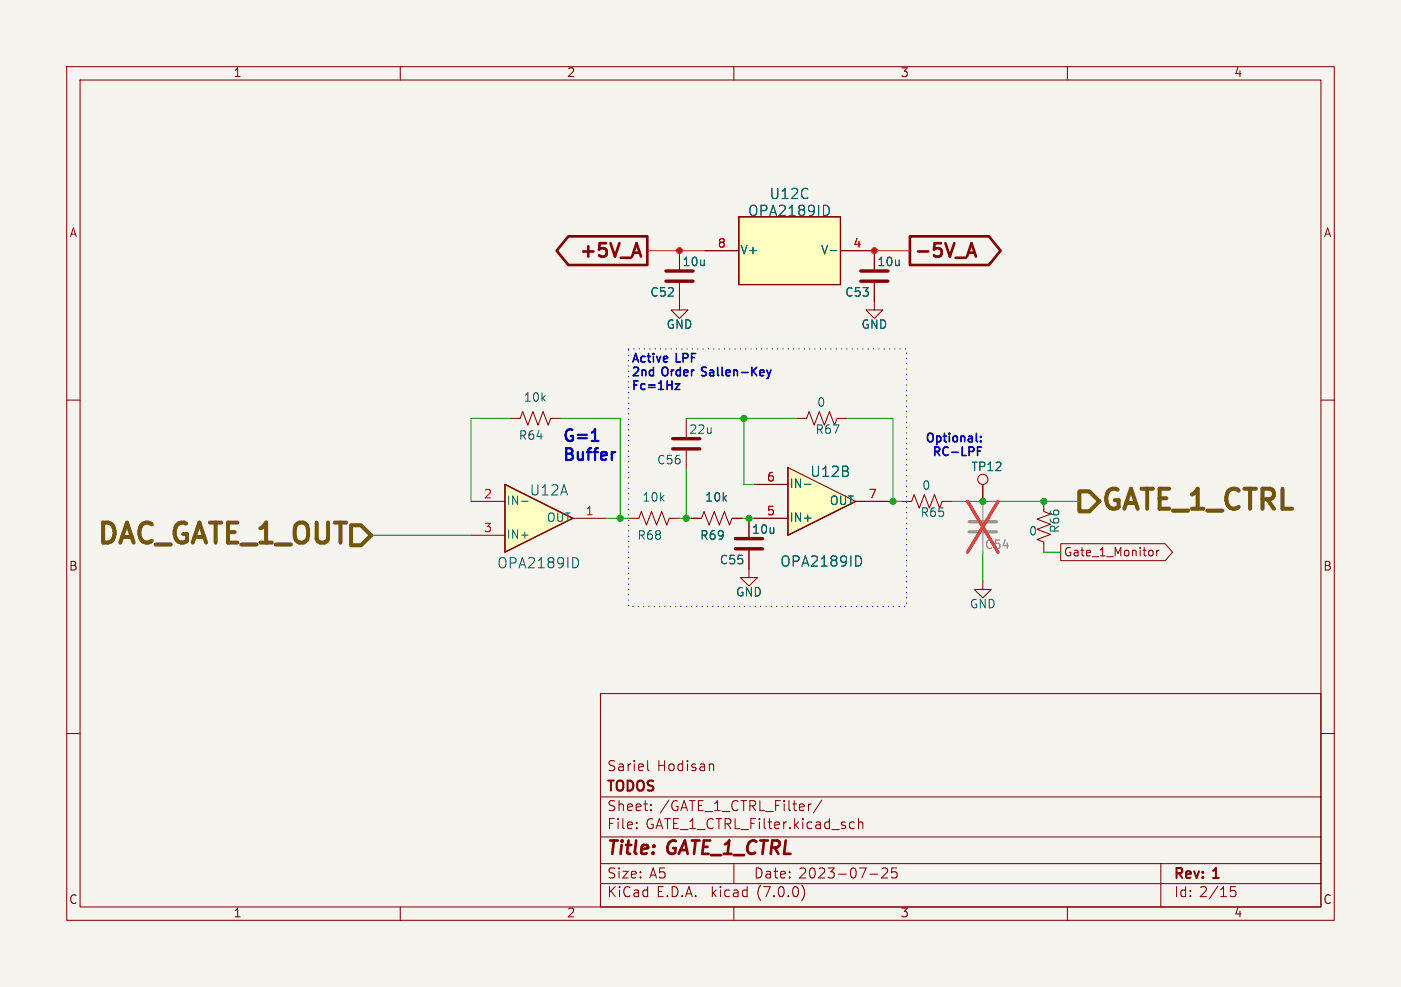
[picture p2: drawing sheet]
<svg xmlns="http://www.w3.org/2000/svg" width="210mm" height="148mm" viewBox="0 0 210 148" stroke-linecap="round" stroke-linejoin="round" font-family="sans-serif">
<path d="M0 0h210v148h-210z" fill="#f5f4ef" stroke="#f5f4ef" stroke-width=".15"/>
<g fill="none" stroke="#840000" stroke-width=".15">
<path d="M10 10h190v128h-190zM12 12h186v124h-186zM60 10v2M110 10v2M160 10v2M101.9 37.6v2.8M105.7 37.6h5M110.7 32.5h15.3v10.2h-15.3zM126 37.6h5.1M10 60h2M101.9 42.4v4.1h1.2l-1.2 1.3-1.3-1.3h1.3M198 60h2"/>
<path d="M76.5 62.7h1.5l.4-1 .7 2.1 .8-2.1 .7 2.1 .8-2.1 .8 2.1 .3-1.1h1.6M94.2 77.7h1.6l.3-1 .8 2 .8-2 .7 2 .8-2 .7 2 .4-1h1.6M102.9 62.7v2.8M102.9 67.6v2.8M103.6 77.7h1.6l.3-1 .8 2 .8-2 .7 2 .8-2 .7 2 .4-1h1.6M112.3 77.7v2.8M112.3 82.6v2.7M10 110h2M90 104h108v32h-108zM90 119.5h108M97.1 114.1v1.2l.2 .3M106.5 114.6h.3l.2 .2v.8"/>
<path d="M123.2 120l-1.3 1.9M198 110h2M60 136v2M90 132.5h108M90 129.5h108M90 125.5h108M95.4 124.1v.2M95.4 123.3v.2M97.6 121.4v.2M97.6 120.6v.2M110 136v2M110 129.5v3"/>
<path d="M120.2 132.8a1.74 1.74 0 0 1 0 2.2M121.6 120.6l-.3 .1M127.6 123.3h.5M128.1 124.2l-.5 .1M128.7 123.4a.37 .37 0 0 1 .6 .1v.8M128.7 122.8v1.5M130.4 131.1h1.2M132.2 130.3l.2-.1h.5a.41 .41 0 0 1 .1 .6l-.9 .9h1M134.4 130.2h-.7l-.1 .7 .2-.2 .5 .1 .2 .2-.1 .5-.2 .2h-.4l-.2-.2M160 136v2M174 129.5v6.5M184.5 133h.7"/>
<path d="M184.5 133.6l.5-.1 .3 .3v.4l-.2 .2h-.6"/>
</g>
<path d="M99.8 42.2h4.1M99.8 40.6h4.1M100.8 67.3h4.1M100.8 65.8h4.1M110.2 82.3h4.1M110.2 80.8h4.1" fill="none" stroke="#840000" stroke-width=".51"/>
<path d="M110.7 32.5h15.3v10.2h-15.3z" fill="#ffffc2" stroke="#ffffc2" stroke-width=".15"/>
<path d="M110.7 32.5h15.3v10.2h-15.3z" fill="none" stroke="#840000" stroke-width=".2"/>
<path d="M124 30.9l.3 .5-.1 .5-.2 .3M124.5 37.6h.9" fill="none" stroke="#006464" stroke-width=".15"/>
<path d="M75.7 72.6l10.2 5.1-10.2 5.1z" fill="#ffffc2"/>
<path d="M75.7 72.6l10.2 5.1-10.2 5.1z" fill="none" stroke="#840000" stroke-width=".2"/>
<g fill="none" stroke="#840000" stroke-width=".15">
<path d="M131.1 37.6v2.8M131.1 42.4v4.1h1.2l-1.2 1.3-1.3-1.3h1.3M70.6 75.2h5.1M75.7 72.6l10.2 5.1-10.2 5.1zM85.9 77.7h5M135.1 75.2h1.6l.3-1 .8 2 .8-2 .7 2 .8-2 .7 2 .4-1h1.5M147.3 72.6v2.6M156.5 75.2v1.5l1 .4-2.1 .8 2.1 .7-2.1 .8 2.1 .7-2.1 .8 1.1 .4v1.5M70.6 80.3h5.1M147.3 87.1v1.3h1.3l-1.3 1.3-1.3-1.3h1.3"/>
<circle cx="147.3" cy="71.9" r=".76"/>
</g>
<path d="M78.2 75.2h1M86.4 83.7l.3 .6v.5l-.3 .3" fill="none" stroke="#006464" stroke-width=".15"/>
<path d="M145.3 79.8h4.1M145.3 78.2h4.1" fill="none" stroke="#9c9b98" stroke-width=".51"/>
<path d="M147.3 75.2v2.8M147.3 80v2.8" fill="none" stroke="#9c9b98" stroke-width=".15"/>
<path d="M145 75.2l4.6 7.6M149.6 75.2l-4.6 7.6" fill="none" stroke="#eb3a3d" stroke-width=".46"/>
<path d="M129 42.2h4.1M129 40.6h4.1" fill="none" stroke="#840000" stroke-width=".51"/>
<path d="M118.1 70.1l10.2 5.1-10.2 5.1z" fill="#ffffc2"/>
<path d="M118.1 70.1v10.2l10.2-5.1" fill="none" stroke="#840000" stroke-width=".2"/>
<g fill="none" stroke="#840000" stroke-width=".15">
<path d="M101.9 37.6v2.8M105.7 37.6h5M126 37.6h5.1v2.8M101.9 42.4v2.8M131.1 42.4v2.8M103.6 77.7h1.3M110 77.7h1.3M112.3 77.7v2.8M113 77.7h5.1M113 72.6h5.1M118.1 70.1l10.2 5.1-10.2 5.1zM119.4 62.7h1.5l.4-1 .7 2.1 .8-2.1 .8 2.1 .7-2.1 .8 2.1 .4-1.1h1.5"/>
<path d="M128.3 75.2h5M147.3 72.6v2.6M112.3 82.6v4h1.2l-1.2 1.3-1.3-1.3h1.3M159 81.5h15.7l1.1 1.3-1.1 1.3h-15.7zM172.7 82.6l.1 .2v.3l-.1 .2M173.4 82.5v.9M173.8 82.5l-.3 .1-.1 .2"/>
</g>
<path d="M124 30.9l.3 .5-.1 .5-.2 .3M124.5 37.6h.9M120.6 72.6h1M128.9 83.4l.2 .6v.5l-.2 .3" fill="none" stroke="#006464" stroke-width=".15"/>
<path d="M52.6 78.8h1.5l1.5 1.5-1.5 1.5h-1.5zM161.8 73.7h1.5l1.5 1.5-1.5 1.5h-1.5z" fill="none" stroke="#725600" stroke-width=".6"/>
<path d="M85.2 35.4h11.8v4.3h-11.8l-1.8-2.1zM94.9 37.9h1M95.4 36.5l.7 2M136.4 35.4h11.8l1.8 2.2-1.8 2.1h-11.8zM145.1 37.9h1M145.6 36.5l.7 2" fill="none" stroke="#840000" stroke-width=".4"/>
<path d="M101.2 57.6h.7l-.7 .8h.7M115.6 55.5l-.3 .8M146.5 67.6h.5M147 66.1v.1M147 65.5v.1M147.1 67h-.6v1.3" fill="none" stroke="#0000c2" stroke-width=".25"/>
<path d="M88.7 66.1h1" fill="none" stroke="#0000c2" stroke-width=".35"/>
<path d="M94.2 52.3h41.7v38.6h-41.7v-38.6" fill="none" stroke="#0000c2" stroke-width=".2" stroke-dasharray="0 .8"/>
<g fill="none" stroke="#009600" stroke-width=".15">
<path d="M76.5 62.7h-5.9v12.5M84.1 62.7h8.9v15M90.9 77.7h3.3M101.9 77.7h1.7M102.9 70.4v7.3M102.9 62.7h16.5M111.3 77.7h1.7M111.5 62.7v9.9h1.5M127 62.7h6.9v12.5M133.3 75.2h1.8M142.7 75.2h19.1M55.6 80.3h15"/>
<path d="M147.3 82.8v4.3M156.5 82.8h2.5"/>
</g>
<path d="M97 37.6h8.7M131.1 37.6h5.3" fill="none" stroke="#ff2e17" stroke-width=".15"/>
<path d="M147.3 75.2v2.8M147.3 80v2.8" fill="none" stroke="#9c9b98" stroke-width=".15"/>
<path d="M145 75.2l4.6 7.6M149.6 75.2l-4.6 7.6" fill="none" stroke="#eb3a3d" stroke-width=".46"/>
<g fill="#009600" stroke="#009600" stroke-width=".15">
<circle cx="93" cy="77.7" r=".46"/>
<circle cx="102.9" cy="77.7" r=".46"/>
<circle cx="111.5" cy="62.7" r=".46"/>
<circle cx="112.3" cy="77.7" r=".46"/>
<circle cx="156.5" cy="75.2" r=".46"/>
<circle cx="133.9" cy="75.2" r=".46"/>
<circle cx="147.3" cy="75.2" r=".46"/>
</g>
<g fill="#ff2e17" stroke="#ff2e17" stroke-width=".15">
<circle cx="101.9" cy="37.6" r=".46"/>
<circle cx="131.1" cy="37.6" r=".46"/>
</g>
<g font-size="4.2" fill="#725600">
<text x="165.2" y="77.4">GATE_1_CTRL</text>
<text x="13.8" y="82.5">DAC_GATE_1_OUT</text>
</g>
<g font-size="2.8" fill="#840000">
<text x="86.3" y="39.2">+5V_A</text>
<text x="137.1" y="39.2">-5V_A</text>
<text x="91" y="128.8">Title:</text>
<text x="100.1" y="128.8">GATE_1_CTRL</text>
</g>
<g font-size="2.4" fill="#0000c2">
<text x="84.5" y="66.5">G=1</text>
<text x="84.5" y="69.3">Buffer</text>
</g>
<g font-size="2.1" fill="#006464">
<text x="112.1" y="32.7">OPA2189ID</text>
<text x="115.3" y="30.2">U12C</text>
<text x="121.4" y="71.8">U12B</text>
<text x="79.4" y="74.6">U12A</text>
<text x="74.5" y="85.5">OPA2189ID</text>
<text x="116.9" y="85.3">OPA2189ID</text>
</g>
<g font-size="2.1" fill="#840000">
<text x="91" y="119.1">TODOS</text>
<text x="91" y="115.9">Sariel</text>
<text x="98.5" y="115.9">Hodisan</text>
<text x="91" y="124.6">File:</text>
<text x="91" y="121.9">Sheet:</text>
<text x="96.8" y="124.6">GATE_1_CTRL_Filter.kicad_sch</text>
<text x="98.9" y="121.9">/GATE_1_CTRL_Filter/</text>
<text x="91" y="134.8">KiCad</text>
<text x="91" y="132">Size:</text>
<text x="97.3" y="132">A5</text>
<text x="98.4" y="134.8">E.D.A.</text>
<text x="106.7" y="134.8">kicad</text>
<text x="113" y="132">Date:</text>
<text x="113.6" y="134.8">(7.0.0)</text>
<text x="119.7" y="132">2023-07-25</text>
<text x="176" y="132.2">Rev:</text>
<text x="176" y="134.8">Id: 2/15</text>
<text x="182" y="132.2">1</text>
</g>
<g font-size="1.8" fill="#840000">
<text x="35" y="11.8">1</text>
<text x="85" y="11.8">2</text>
<text x="135" y="11.8">3</text>
<text x="185" y="11.8">4</text>
<text x="10.4" y="35.8">A</text>
<text x="198.4" y="35.8">A</text>
<text x="159.5" y="83.7">Gate_1_Monitor</text>
<text x="10.3" y="85.8">B</text>
<text x="198.3" y="85.8">B</text>
<text x="10.3" y="135.8">C</text>
<text x="35" y="137.8">1</text>
<text x="85" y="137.8">2</text>
<text x="135" y="137.8">3</text>
<text x="185" y="137.8">4</text>
<text x="198.3" y="135.8">C</text>
</g>
<g font-size="1.8" fill="#006464">
<text x="102.2" y="40.2">10u</text>
<text x="111" y="38.4">V+</text>
<text x="122.9" y="38.4">V-</text>
<text x="131.5" y="40.2">10u</text>
<text x="97.4" y="44.8">C52</text>
<text x="126.6" y="44.8">C53</text>
<text x="99.9" y="49.6">GND</text>
<text x="129.1" y="49.6">GND</text>
<text x="78.5" y="60.5">10k</text>
<text x="103.3" y="65.3">22u</text>
<text x="122.2" y="65.3">R67</text>
<text x="122.4" y="61.3">0</text>
<text x="77.7" y="66.2">R64</text>
<text x="98.4" y="69.9">C56</text>
<text x="145.5" y="70.9">TP12</text>
<text x="75.9" y="76">IN-</text>
<text x="96.2" y="75.5">10k</text>
<text x="105.6" y="75.5">10k</text>
<text x="118.4" y="73.5">IN-</text>
<text x="124.3" y="76">OUT</text>
<text x="137.9" y="77.8">R65</text>
<text x="138.2" y="73.7">0</text>
<text x="75.9" y="81.1">IN+</text>
<text x="81.8" y="78.5">OUT</text>
<text x="95.5" y="81.2">R68</text>
<text x="104.9" y="81.2">R69</text>
<text x="112.7" y="80.3">10u</text>
<text x="118.4" y="78.5">IN+</text>
<text x="154.2" y="80.6">0</text>
<text x="159.1" y="80" transform="rotate(-90 159.1 80)">R66</text>
<text x="107.8" y="84.9">C55</text>
<text x="110.3" y="89.7">GND</text>
<text x="145.3" y="91.5">GND</text>
</g>
<g font-size="1.8" fill="#a90000">
<text x="107.5" y="37.3">8</text>
<text x="127.9" y="37.3">4</text>
<text x="72.5" y="74.9">2</text>
<text x="87.7" y="77.5">1</text>
<text x="114.9" y="77.5">5</text>
<text x="114.9" y="72.4">6</text>
<text x="130.1" y="74.9">7</text>
<text x="72.5" y="80">3</text>
</g>
<g font-size="1.8" fill="#0000c2">
<text x="94.7" y="54.6">Active</text>
<text x="94.7" y="56.6">2nd</text>
<text x="94.7" y="58.7">Fc=1Hz</text>
<text x="99.4" y="56.6">Order</text>
<text x="101.4" y="54.6">LPF</text>
<text x="105.7" y="56.6">Sallen-Key</text>
<text x="138.4" y="66.5">Optional:</text>
<text x="139.4" y="68.6">RC-LPF</text>
</g>
<text font-size="1.8" fill="#939391" x="147.6" y="82.6">C54</text>
</svg>
